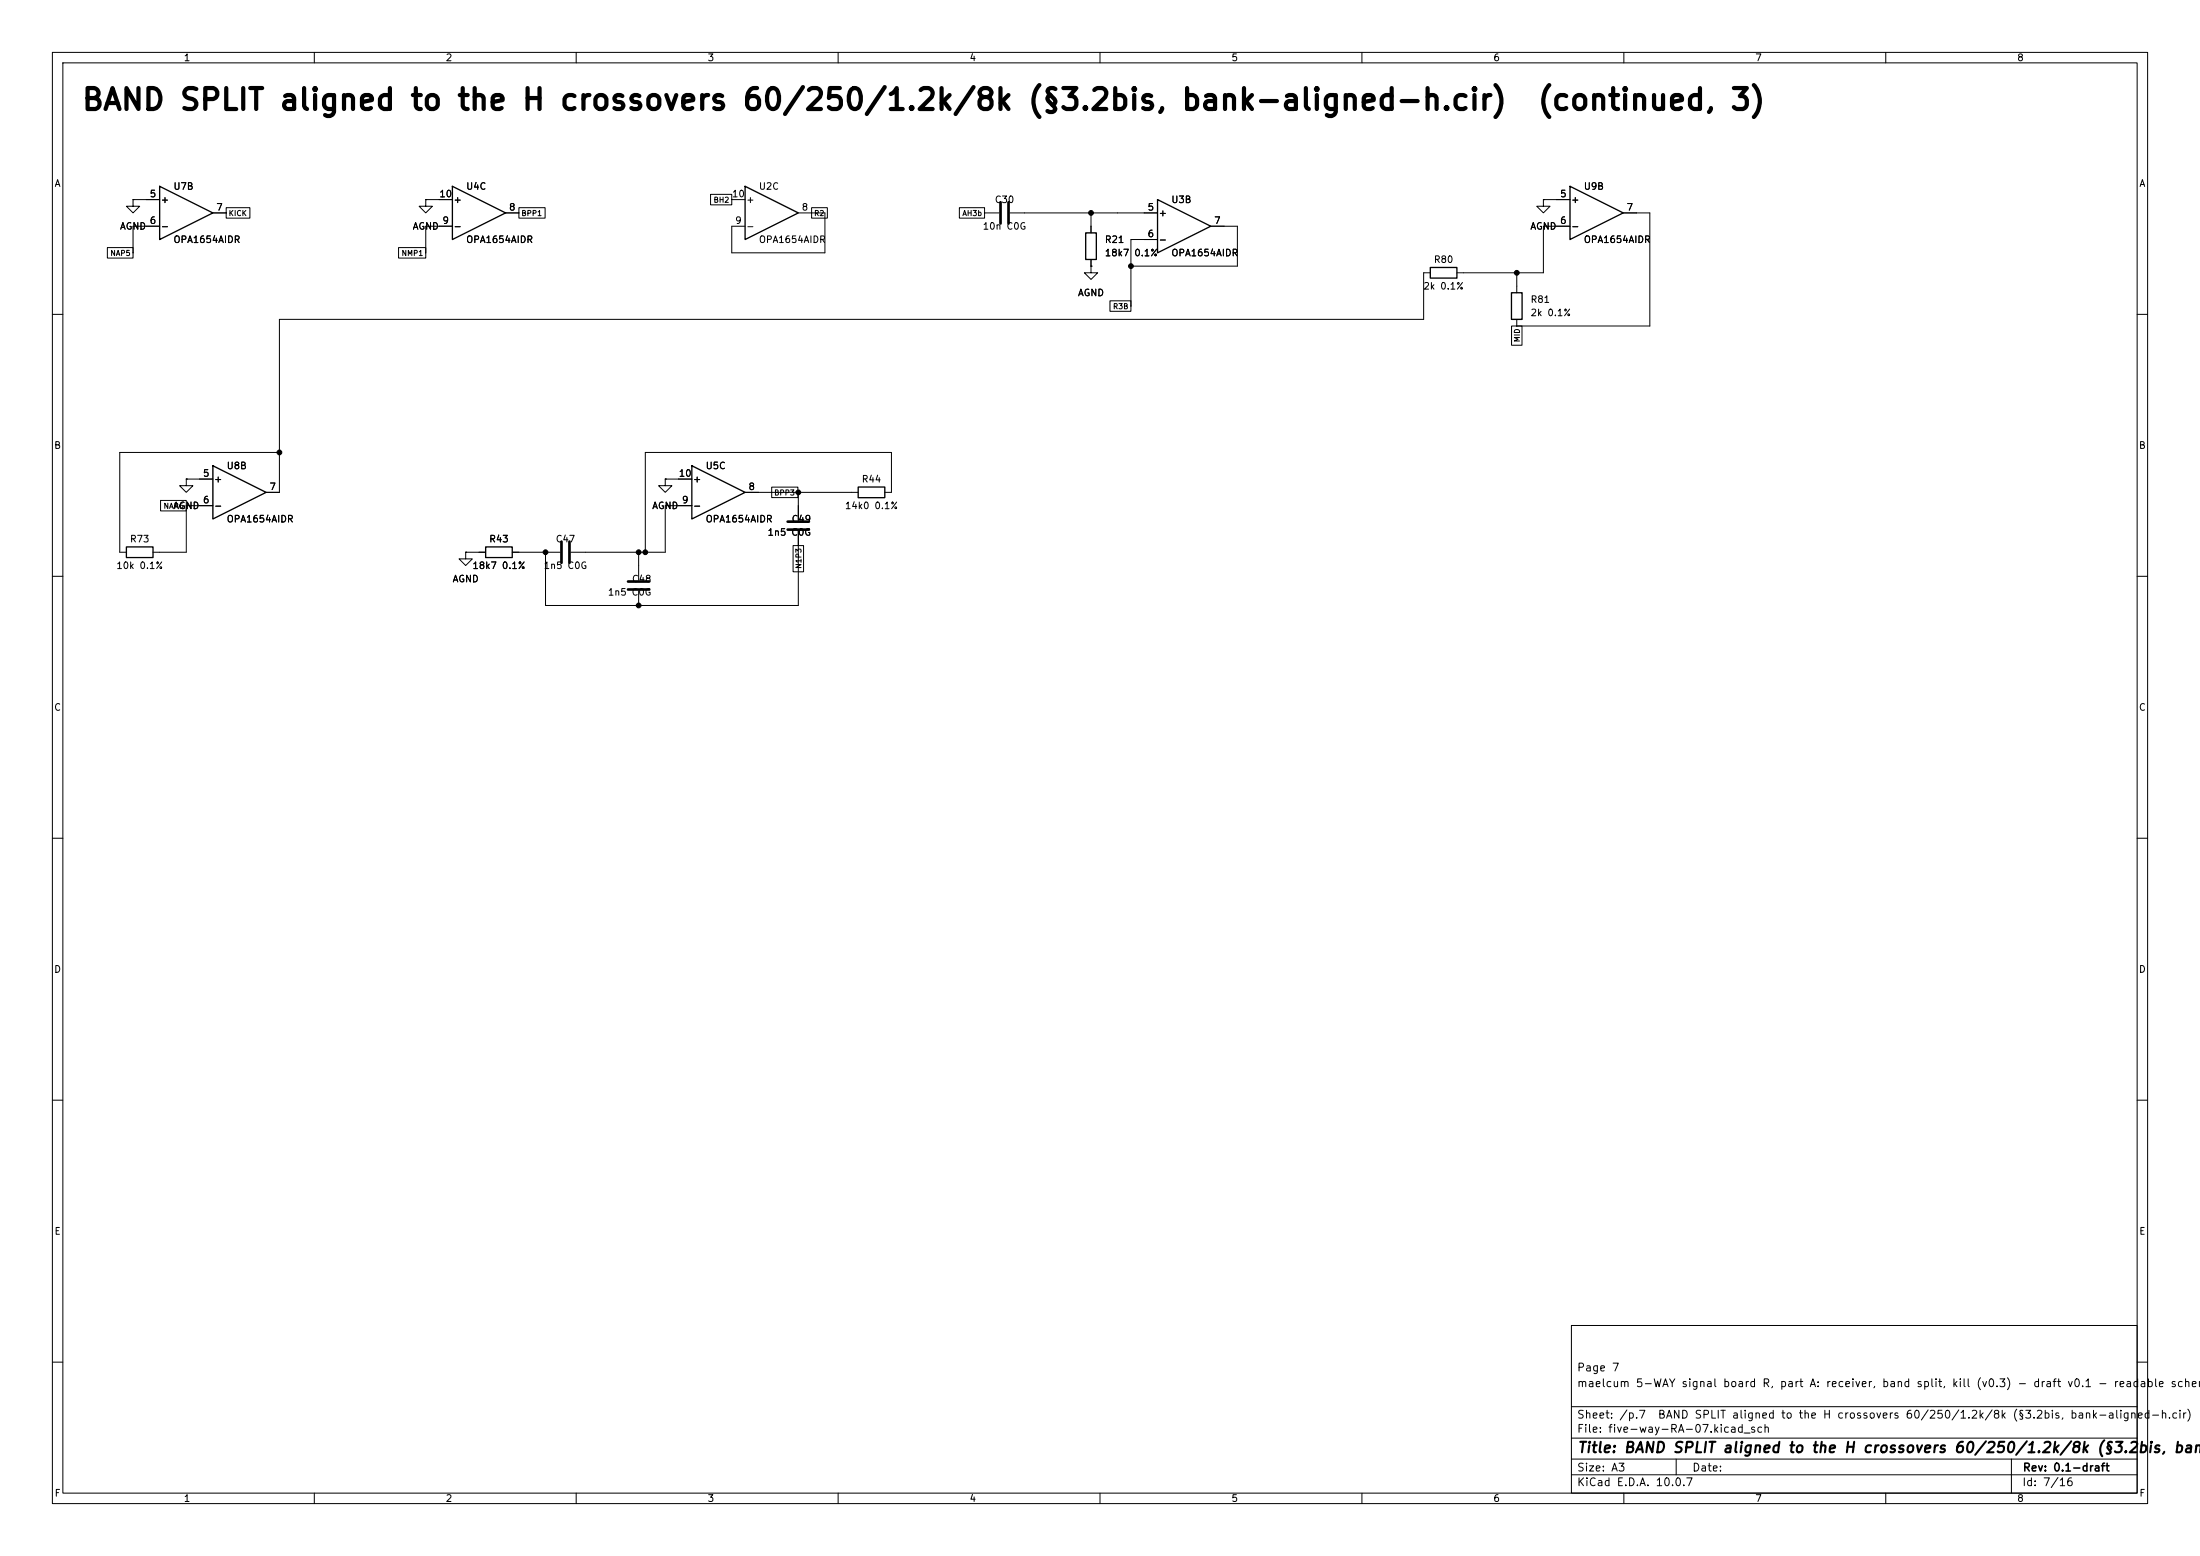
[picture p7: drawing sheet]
(kicad_sch
 (version 20260101)
 (generator "eeschema")
 (generator_version "10.0")
 (paper "A3")
 (title_block
  (title "BAND SPLIT aligned to the H crossovers 60/250/1.2k/8k (§3.2bis, bank-aligned-h.cir)  (continued, 3)")
  (rev "0.1-draft")
  (comment 1 "maelcum 5-WAY signal board R, part A: receiver, band split, kill (v0.3) - draft v0.1 - readable schematic")
  (comment 2 "Page 7"))
 (lib_symbols
  (symbol
   "Amplifier_Operational:TL074"
   (pin_names
    (offset 0.127)) (exclude_from_sim no) (in_bom yes) (on_board yes)
   (in_pos_files yes)
   (duplicate_pin_numbers_are_jumpers no)
   (property
    "Reference"
    "U" (at 0 5.08 0) (show_name no) (do_not_autoplace no) (effects (font (size 1.27 1.27)) (justify left)))
   (property
    "Value"
    "TL074" (at 0 -5.08 0) (show_name no) (do_not_autoplace no) (effects (font (size 1.27 1.27)) (justify left)))
   (property
    "Footprint"
    "" (at -1.27 2.54 0) (show_name no) (do_not_autoplace no) (hide yes) (effects (font (size 1.27 1.27))))
   (property
    "Datasheet"
    "http://www.ti.com/lit/ds/symlink/tl071.pdf" (at 1.27 5.08 0) (show_name no) (do_not_autoplace no) (hide yes) (effects (font (size 1.27 1.27))))
   (property
    "Description"
    "Quad Low-Noise JFET-Input Operational Amplifiers, DIP-14/SOIC-14" (at 0 0 0) (show_name no) (do_not_autoplace no) (hide yes) (effects (font (size 1.27 1.27))))
   (property
    "ki_locked"
    "" (at 0 0 0) (show_name no) (do_not_autoplace no) (effects (font (size 1.27 1.27))))
   (property
    "ki_keywords"
    "quad opamp" (at 0 0 0) (show_name no) (do_not_autoplace no) (hide yes) (effects (font (size 1.27 1.27))))
   (property
    "ki_fp_filters"
    "SOIC*3.9x8.7mm*P1.27mm* DIP*W7.62mm* TSSOP*4.4x5mm*P0.65mm* SSOP*5.3x6.2mm*P0.65mm* MSOP*3x3mm*P0.5mm*" (at 0 0 0) (show_name no) (do_not_autoplace no) (hide yes) (effects (font (size 1.27 1.27))))
   (symbol
    "TL074_1_1"
    (polyline (pts (xy -5.08 5.08) (xy 5.08 0) (xy -5.08 -5.08) (xy -5.08 5.08)) (stroke (width 0.254) (type default)) (fill (type background)))
    (pin
    output
    line (at 7.62 0 180) (length 2.54) (name
    "" (effects (font (size 1.27 1.27)))) (number
    "1" (effects (font (size 1.27 1.27)))))
    (pin
    input
    line (at -7.62 -2.54 0) (length 2.54) (name
    "-" (effects (font (size 1.27 1.27)))) (number
    "2" (effects (font (size 1.27 1.27)))))
    (pin
    input
    line (at -7.62 2.54 0) (length 2.54) (name
    "+" (effects (font (size 1.27 1.27)))) (number
    "3" (effects (font (size 1.27 1.27))))))
   (symbol
    "TL074_2_1"
    (polyline (pts (xy -5.08 5.08) (xy 5.08 0) (xy -5.08 -5.08) (xy -5.08 5.08)) (stroke (width 0.254) (type default)) (fill (type background)))
    (pin
    input
    line (at -7.62 2.54 0) (length 2.54) (name
    "+" (effects (font (size 1.27 1.27)))) (number
    "5" (effects (font (size 1.27 1.27)))))
    (pin
    input
    line (at -7.62 -2.54 0) (length 2.54) (name
    "-" (effects (font (size 1.27 1.27)))) (number
    "6" (effects (font (size 1.27 1.27)))))
    (pin
    output
    line (at 7.62 0 180) (length 2.54) (name
    "" (effects (font (size 1.27 1.27)))) (number
    "7" (effects (font (size 1.27 1.27))))))
   (symbol
    "TL074_3_1"
    (polyline (pts (xy -5.08 5.08) (xy 5.08 0) (xy -5.08 -5.08) (xy -5.08 5.08)) (stroke (width 0.254) (type default)) (fill (type background)))
    (pin
    output
    line (at 7.62 0 180) (length 2.54) (name
    "" (effects (font (size 1.27 1.27)))) (number
    "8" (effects (font (size 1.27 1.27)))))
    (pin
    input
    line (at -7.62 -2.54 0) (length 2.54) (name
    "-" (effects (font (size 1.27 1.27)))) (number
    "9" (effects (font (size 1.27 1.27)))))
    (pin
    input
    line (at -7.62 2.54 0) (length 2.54) (name
    "+" (effects (font (size 1.27 1.27)))) (number
    "10" (effects (font (size 1.27 1.27))))))
   (symbol
    "TL074_4_1"
    (polyline (pts (xy -5.08 5.08) (xy 5.08 0) (xy -5.08 -5.08) (xy -5.08 5.08)) (stroke (width 0.254) (type default)) (fill (type background)))
    (pin
    input
    line (at -7.62 2.54 0) (length 2.54) (name
    "+" (effects (font (size 1.27 1.27)))) (number
    "12" (effects (font (size 1.27 1.27)))))
    (pin
    input
    line (at -7.62 -2.54 0) (length 2.54) (name
    "-" (effects (font (size 1.27 1.27)))) (number
    "13" (effects (font (size 1.27 1.27)))))
    (pin
    output
    line (at 7.62 0 180) (length 2.54) (name
    "" (effects (font (size 1.27 1.27)))) (number
    "14" (effects (font (size 1.27 1.27))))))
   (symbol
    "TL074_5_1"
    (pin
    power_in
    line (at -2.54 7.62 270) (length 3.81) (name
    "V+" (effects (font (size 1.27 1.27)))) (number
    "4" (effects (font (size 1.27 1.27)))))
    (pin
    power_in
    line (at -2.54 -7.62 90) (length 3.81) (name
    "V-" (effects (font (size 1.27 1.27)))) (number
    "11" (effects (font (size 1.27 1.27))))))
   (embedded_fonts no))
  (symbol
   "power:GND"
   (power global)
   (pin_numbers (hide yes))
   (pin_names
    (offset 0) (hide yes)) (exclude_from_sim no) (in_bom yes) (on_board yes)
   (in_pos_files yes)
   (duplicate_pin_numbers_are_jumpers no)
   (property
    "Reference"
    "#PWR" (at 0 -6.35 0) (show_name no) (do_not_autoplace no) (hide yes) (effects (font (size 1.27 1.27))))
   (property
    "Value"
    "GND" (at 0 -3.81 0) (show_name no) (do_not_autoplace no) (effects (font (size 1.27 1.27))))
   (property
    "Footprint"
    "" (at 0 0 0) (show_name no) (do_not_autoplace no) (hide yes) (effects (font (size 1.27 1.27))))
   (property
    "Datasheet"
    "" (at 0 0 0) (show_name no) (do_not_autoplace no) (hide yes) (effects (font (size 1.27 1.27))))
   (property
    "Description"
    "Power symbol creates a global label with name \"GND\" , ground" (at 0 0 0) (show_name no) (do_not_autoplace no) (hide yes) (effects (font (size 1.27 1.27))))
   (property
    "ki_keywords"
    "global power" (at 0 0 0) (show_name no) (do_not_autoplace no) (hide yes) (effects (font (size 1.27 1.27))))
   (symbol
    "GND_0_1"
    (polyline (pts (xy 0 0) (xy 0 -1.27) (xy 1.27 -1.27) (xy 0 -2.54) (xy -1.27 -1.27) (xy 0 -1.27)) (stroke (width 0) (type default)) (fill (type none))))
   (symbol
    "GND_1_1"
    (pin
    power_in
    line (at 0 0 270) (length 0) (name
    "" (effects (font (size 1.27 1.27)))) (number
    "1" (effects (font (size 1.27 1.27))))))
   (embedded_fonts no))
  (symbol
   "Device:R"
   (pin_numbers (hide yes))
   (pin_names
    (offset 0)) (exclude_from_sim no) (in_bom yes) (on_board yes)
   (in_pos_files yes)
   (duplicate_pin_numbers_are_jumpers no)
   (property
    "Reference"
    "R" (at 2.032 0 90) (show_name no) (do_not_autoplace no) (effects (font (size 1.27 1.27))))
   (property
    "Value"
    "R" (at 0 0 90) (show_name no) (do_not_autoplace no) (effects (font (size 1.27 1.27))))
   (property
    "Footprint"
    "" (at -1.778 0 90) (show_name no) (do_not_autoplace no) (hide yes) (effects (font (size 1.27 1.27))))
   (property
    "Datasheet"
    "" (at 0 0 0) (show_name no) (do_not_autoplace no) (hide yes) (effects (font (size 1.27 1.27))))
   (property
    "Description"
    "Resistor" (at 0 0 0) (show_name no) (do_not_autoplace no) (hide yes) (effects (font (size 1.27 1.27))))
   (property
    "ki_keywords"
    "R res resistor" (at 0 0 0) (show_name no) (do_not_autoplace no) (hide yes) (effects (font (size 1.27 1.27))))
   (property
    "ki_fp_filters"
    "R_*" (at 0 0 0) (show_name no) (do_not_autoplace no) (hide yes) (effects (font (size 1.27 1.27))))
   (symbol
    "R_0_1"
    (rectangle (start -1.016 -2.54) (end 1.016 2.54) (stroke (width 0.254) (type default)) (fill (type none))))
   (symbol
    "R_1_1"
    (pin
    passive
    line (at 0 3.81 270) (length 1.27) (name
    "" (effects (font (size 1.27 1.27)))) (number
    "1" (effects (font (size 1.27 1.27)))))
    (pin
    passive
    line (at 0 -3.81 90) (length 1.27) (name
    "" (effects (font (size 1.27 1.27)))) (number
    "2" (effects (font (size 1.27 1.27))))))
   (embedded_fonts no))
  (symbol
   "Device:C"
   (pin_numbers (hide yes))
   (pin_names
    (offset 0.254)) (exclude_from_sim no) (in_bom yes) (on_board yes)
   (in_pos_files yes)
   (duplicate_pin_numbers_are_jumpers no)
   (property
    "Reference"
    "C" (at 0.635 2.54 0) (show_name no) (do_not_autoplace no) (effects (font (size 1.27 1.27)) (justify left)))
   (property
    "Value"
    "C" (at 0.635 -2.54 0) (show_name no) (do_not_autoplace no) (effects (font (size 1.27 1.27)) (justify left)))
   (property
    "Footprint"
    "" (at 0.9652 -3.81 0) (show_name no) (do_not_autoplace no) (hide yes) (effects (font (size 1.27 1.27))))
   (property
    "Datasheet"
    "" (at 0 0 0) (show_name no) (do_not_autoplace no) (hide yes) (effects (font (size 1.27 1.27))))
   (property
    "Description"
    "Unpolarized capacitor" (at 0 0 0) (show_name no) (do_not_autoplace no) (hide yes) (effects (font (size 1.27 1.27))))
   (property
    "ki_keywords"
    "cap capacitor" (at 0 0 0) (show_name no) (do_not_autoplace no) (hide yes) (effects (font (size 1.27 1.27))))
   (property
    "ki_fp_filters"
    "C_*" (at 0 0 0) (show_name no) (do_not_autoplace no) (hide yes) (effects (font (size 1.27 1.27))))
   (symbol
    "C_0_1"
    (polyline (pts (xy -2.032 0.762) (xy 2.032 0.762)) (stroke (width 0.508) (type default)) (fill (type none)))
    (polyline (pts (xy -2.032 -0.762) (xy 2.032 -0.762)) (stroke (width 0.508) (type default)) (fill (type none))))
   (symbol
    "C_1_1"
    (pin
    passive
    line (at 0 3.81 270) (length 2.794) (name
    "" (effects (font (size 1.27 1.27)))) (number
    "1" (effects (font (size 1.27 1.27)))))
    (pin
    passive
    line (at 0 -3.81 90) (length 2.794) (name
    "" (effects (font (size 1.27 1.27)))) (number
    "2" (effects (font (size 1.27 1.27))))))
   (embedded_fonts no)))
 (text
  "BAND SPLIT aligned to the H crossovers 60/250/1.2k/8k (§3.2bis, bank-aligned-h.cir)  (continued, 3)"
  (exclude_from_sim no)
  (at 15.24 21.59 0)
  (effects (font (size 4 4)
    (bold yes)) (justify left bottom)))
 (symbol
  (lib_id "Amplifier_Operational:TL074")
  (at 35.56 40.64 0)
  (unit 2)
  (body_style 1)
  (exclude_from_sim no)
  (in_bom yes)
  (on_board yes)
  (dnp no)
  (property
   "Reference"
   "U7" (at 33.02 35.56 0) (effects (font (size 1.27 1.27)) (justify left)))
  (property
   "Value"
   "OPA1654AIDR" (at 33.02 45.72 0) (effects (font (size 1.27 1.27)) (justify left)))
  (property
   "Footprint"
   "Package_SO:SOIC-14_3.9x8.7mm_P1.27mm" (at 35.56 40.64 0) (effects (font (size 1.27 1.27)) (justify left) (hide yes)))
  (property
   "Datasheet"
   "" (at 35.56 40.64 0) (effects (font (size 1.27 1.27)) (justify left) (hide yes)))
  (property
   "Nota"
   "banca agli incroci H" (at 35.56 40.64 0) (effects (font (size 1.27 1.27)) (justify left) (hide yes)))
  (pin
   "5")
  (pin
   "6")
  (pin
   "7")
  (instances (project
    "five-way-RA" (path
    "/6f112fe4-0d73-59e0-afd1-ed50e8a634fe/267f7370-b98b-5b2d-8719-46ecd8c64544" (reference "U7") (unit 2)))))
 (wire
  (pts (xy 25.4 38.1) (xy 27.94 38.1))
  (stroke (width 0) (type default)))
 (symbol
  (lib_id "power:GND")
  (at 25.4 38.1 0)
  (unit 1)
  (body_style 1)
  (exclude_from_sim no)
  (in_bom yes)
  (on_board yes)
  (dnp no)
  (property
   "Reference"
   "#PWR001" (at 25.4 38.1 0) (effects (font (size 1.27 1.27)) (justify left) (hide yes)))
  (property
   "Value"
   "AGND" (at 25.4 43.18 0) (effects (font (size 1.27 1.27))))
  (property
   "Footprint"
   "" (at 25.4 38.1 0) (effects (font (size 1.27 1.27)) (justify left) (hide yes)))
  (property
   "Datasheet"
   "" (at 25.4 38.1 0) (effects (font (size 1.27 1.27)) (justify left) (hide yes)))
  (pin
   "1")
  (instances (project
    "five-way-RA" (path
    "/6f112fe4-0d73-59e0-afd1-ed50e8a634fe/267f7370-b98b-5b2d-8719-46ecd8c64544" (reference "#PWR001") (unit 1)))))
 (wire
  (pts (xy 27.94 43.18) (xy 25.4 43.18))
  (stroke (width 0) (type default)))
 (wire
  (pts (xy 25.4 43.18) (xy 25.4 48.26))
  (stroke (width 0) (type default)))
 (symbol
  (lib_id "Amplifier_Operational:TL074")
  (at 91.44 40.64 0)
  (unit 3)
  (body_style 1)
  (exclude_from_sim no)
  (in_bom yes)
  (on_board yes)
  (dnp no)
  (property
   "Reference"
   "U4" (at 88.9 35.56 0) (effects (font (size 1.27 1.27)) (justify left)))
  (property
   "Value"
   "OPA1654AIDR" (at 88.9 45.72 0) (effects (font (size 1.27 1.27)) (justify left)))
  (property
   "Footprint"
   "Package_SO:SOIC-14_3.9x8.7mm_P1.27mm" (at 91.44 40.64 0) (effects (font (size 1.27 1.27)) (justify left) (hide yes)))
  (property
   "Datasheet"
   "" (at 91.44 40.64 0) (effects (font (size 1.27 1.27)) (justify left) (hide yes)))
  (property
   "Nota"
   "banca agli incroci H" (at 91.44 40.64 0) (effects (font (size 1.27 1.27)) (justify left) (hide yes)))
  (pin
   "8")
  (pin
   "9")
  (pin
   "10")
  (instances (project
    "five-way-RA" (path
    "/6f112fe4-0d73-59e0-afd1-ed50e8a634fe/267f7370-b98b-5b2d-8719-46ecd8c64544" (reference "U4") (unit 3)))))
 (wire
  (pts (xy 81.28 38.1) (xy 83.82 38.1))
  (stroke (width 0) (type default)))
 (symbol
  (lib_id "power:GND")
  (at 81.28 38.1 0)
  (unit 1)
  (body_style 1)
  (exclude_from_sim no)
  (in_bom yes)
  (on_board yes)
  (dnp no)
  (property
   "Reference"
   "#PWR002" (at 81.28 38.1 0) (effects (font (size 1.27 1.27)) (justify left) (hide yes)))
  (property
   "Value"
   "AGND" (at 81.28 43.18 0) (effects (font (size 1.27 1.27))))
  (property
   "Footprint"
   "" (at 81.28 38.1 0) (effects (font (size 1.27 1.27)) (justify left) (hide yes)))
  (property
   "Datasheet"
   "" (at 81.28 38.1 0) (effects (font (size 1.27 1.27)) (justify left) (hide yes)))
  (pin
   "1")
  (instances (project
    "five-way-RA" (path
    "/6f112fe4-0d73-59e0-afd1-ed50e8a634fe/267f7370-b98b-5b2d-8719-46ecd8c64544" (reference "#PWR002") (unit 1)))))
 (wire
  (pts (xy 83.82 43.18) (xy 81.28 43.18))
  (stroke (width 0) (type default)))
 (wire
  (pts (xy 81.28 43.18) (xy 81.28 48.26))
  (stroke (width 0) (type default)))
 (symbol
  (lib_id "Amplifier_Operational:TL074")
  (at 147.32 40.64 0)
  (unit 3)
  (body_style 1)
  (exclude_from_sim no)
  (in_bom yes)
  (on_board yes)
  (dnp no)
  (property
   "Reference"
   "U2" (at 144.78 35.56 0) (effects (font (size 1.27 1.27)) (justify left)))
  (property
   "Value"
   "OPA1654AIDR" (at 144.78 45.72 0) (effects (font (size 1.27 1.27)) (justify left)))
  (property
   "Footprint"
   "Package_SO:SOIC-14_3.9x8.7mm_P1.27mm" (at 147.32 40.64 0) (effects (font (size 1.27 1.27)) (justify left) (hide yes)))
  (property
   "Datasheet"
   "" (at 147.32 40.64 0) (effects (font (size 1.27 1.27)) (justify left) (hide yes)))
  (property
   "Nota"
   "banca agli incroci H" (at 147.32 40.64 0) (effects (font (size 1.27 1.27)) (justify left) (hide yes)))
  (pin
   "8")
  (pin
   "9")
  (pin
   "10")
  (instances (project
    "five-way-RA" (path
    "/6f112fe4-0d73-59e0-afd1-ed50e8a634fe/267f7370-b98b-5b2d-8719-46ecd8c64544" (reference "U2") (unit 3)))))
 (symbol
  (lib_id "Amplifier_Operational:TL074")
  (at 226.06 43.18 0)
  (unit 2)
  (body_style 1)
  (exclude_from_sim no)
  (in_bom yes)
  (on_board yes)
  (dnp no)
  (property
   "Reference"
   "U3" (at 223.52 38.1 0) (effects (font (size 1.27 1.27)) (justify left)))
  (property
   "Value"
   "OPA1654AIDR" (at 223.52 48.26 0) (effects (font (size 1.27 1.27)) (justify left)))
  (property
   "Footprint"
   "Package_SO:SOIC-14_3.9x8.7mm_P1.27mm" (at 226.06 43.18 0) (effects (font (size 1.27 1.27)) (justify left) (hide yes)))
  (property
   "Datasheet"
   "" (at 226.06 43.18 0) (effects (font (size 1.27 1.27)) (justify left) (hide yes)))
  (property
   "Nota"
   "banca agli incroci H" (at 226.06 43.18 0) (effects (font (size 1.27 1.27)) (justify left) (hide yes)))
  (pin
   "5")
  (pin
   "6")
  (pin
   "7")
  (instances (project
    "five-way-RA" (path
    "/6f112fe4-0d73-59e0-afd1-ed50e8a634fe/267f7370-b98b-5b2d-8719-46ecd8c64544" (reference "U3") (unit 2)))))
 (wire
  (pts (xy 218.44 40.64) (xy 213.36 40.64))
  (stroke (width 0) (type default)))
 (symbol
  (lib_id "Device:R")
  (at 208.28 46.99 0)
  (unit 1)
  (body_style 1)
  (exclude_from_sim no)
  (in_bom yes)
  (on_board yes)
  (dnp no)
  (property
   "Reference"
   "R21" (at 210.82 45.72 0) (effects (font (size 1.27 1.27)) (justify left)))
  (property
   "Value"
   "18k7 0.1%" (at 210.82 48.26 0) (effects (font (size 1.27 1.27)) (justify left)))
  (property
   "Footprint"
   "Resistor_SMD:R_0805_2012Metric" (at 208.28 46.99 0) (effects (font (size 1.27 1.27)) (justify left) (hide yes)))
  (property
   "Datasheet"
   "" (at 208.28 46.99 0) (effects (font (size 1.27 1.27)) (justify left) (hide yes)))
  (pin
   "1")
  (pin
   "2")
  (instances (project
    "five-way-RA" (path
    "/6f112fe4-0d73-59e0-afd1-ed50e8a634fe/267f7370-b98b-5b2d-8719-46ecd8c64544" (reference "R21") (unit 1)))))
 (symbol
  (lib_id "Device:C")
  (at 191.77 40.64 90)
  (unit 1)
  (body_style 1)
  (exclude_from_sim no)
  (in_bom yes)
  (on_board yes)
  (dnp no)
  (property
   "Reference"
   "C30" (at 191.77 38.1 90) (effects (font (size 1.27 1.27))))
  (property
   "Value"
   "10n C0G" (at 191.77 43.18 90) (effects (font (size 1.27 1.27))))
  (property
   "Footprint"
   "Capacitor_SMD:C_1206_3216Metric" (at 191.77 40.64 0) (effects (font (size 1.27 1.27)) (justify left) (hide yes)))
  (property
   "Datasheet"
   "" (at 191.77 40.64 0) (effects (font (size 1.27 1.27)) (justify left) (hide yes)))
  (pin
   "1")
  (pin
   "2")
  (instances (project
    "five-way-RA" (path
    "/6f112fe4-0d73-59e0-afd1-ed50e8a634fe/267f7370-b98b-5b2d-8719-46ecd8c64544" (reference "C30") (unit 1)))))
 (wire
  (pts (xy 213.36 40.64) (xy 208.28 40.64))
  (stroke (width 0) (type default)))
 (wire
  (pts (xy 208.28 40.64) (xy 208.28 43.18))
  (stroke (width 0) (type default)))
 (wire
  (pts (xy 208.28 40.64) (xy 195.58 40.64))
  (stroke (width 0) (type default)))
 (junction
  (at 208.28 40.64)
  (diameter 0)
  (color 0 0 0 0))
 (symbol
  (lib_id "power:GND")
  (at 208.28 50.8 0)
  (unit 1)
  (body_style 1)
  (exclude_from_sim no)
  (in_bom yes)
  (on_board yes)
  (dnp no)
  (property
   "Reference"
   "#PWR003" (at 208.28 50.8 0) (effects (font (size 1.27 1.27)) (justify left) (hide yes)))
  (property
   "Value"
   "AGND" (at 208.28 55.88 0) (effects (font (size 1.27 1.27))))
  (property
   "Footprint"
   "" (at 208.28 50.8 0) (effects (font (size 1.27 1.27)) (justify left) (hide yes)))
  (property
   "Datasheet"
   "" (at 208.28 50.8 0) (effects (font (size 1.27 1.27)) (justify left) (hide yes)))
  (pin
   "1")
  (instances (project
    "five-way-RA" (path
    "/6f112fe4-0d73-59e0-afd1-ed50e8a634fe/267f7370-b98b-5b2d-8719-46ecd8c64544" (reference "#PWR003") (unit 1)))))
 (wire
  (pts (xy 218.44 45.72) (xy 215.9 45.72))
  (stroke (width 0) (type default)))
 (wire
  (pts (xy 215.9 45.72) (xy 215.9 58.42))
  (stroke (width 0) (type default)))
 (symbol
  (lib_id "Amplifier_Operational:TL074")
  (at 304.8 40.64 0)
  (unit 2)
  (body_style 1)
  (exclude_from_sim no)
  (in_bom yes)
  (on_board yes)
  (dnp no)
  (property
   "Reference"
   "U9" (at 302.26 35.56 0) (effects (font (size 1.27 1.27)) (justify left)))
  (property
   "Value"
   "OPA1654AIDR" (at 302.26 45.72 0) (effects (font (size 1.27 1.27)) (justify left)))
  (property
   "Footprint"
   "Package_SO:SOIC-14_3.9x8.7mm_P1.27mm" (at 304.8 40.64 0) (effects (font (size 1.27 1.27)) (justify left) (hide yes)))
  (property
   "Datasheet"
   "" (at 304.8 40.64 0) (effects (font (size 1.27 1.27)) (justify left) (hide yes)))
  (property
   "Nota"
   "banca agli incroci H" (at 304.8 40.64 0) (effects (font (size 1.27 1.27)) (justify left) (hide yes)))
  (pin
   "5")
  (pin
   "6")
  (pin
   "7")
  (instances (project
    "five-way-RA" (path
    "/6f112fe4-0d73-59e0-afd1-ed50e8a634fe/267f7370-b98b-5b2d-8719-46ecd8c64544" (reference "U9") (unit 2)))))
 (wire
  (pts (xy 297.18 38.1) (xy 294.64 38.1))
  (stroke (width 0) (type default)))
 (symbol
  (lib_id "power:GND")
  (at 294.64 38.1 0)
  (unit 1)
  (body_style 1)
  (exclude_from_sim no)
  (in_bom yes)
  (on_board yes)
  (dnp no)
  (property
   "Reference"
   "#PWR004" (at 294.64 38.1 0) (effects (font (size 1.27 1.27)) (justify left) (hide yes)))
  (property
   "Value"
   "AGND" (at 294.64 43.18 0) (effects (font (size 1.27 1.27))))
  (property
   "Footprint"
   "" (at 294.64 38.1 0) (effects (font (size 1.27 1.27)) (justify left) (hide yes)))
  (property
   "Datasheet"
   "" (at 294.64 38.1 0) (effects (font (size 1.27 1.27)) (justify left) (hide yes)))
  (pin
   "1")
  (instances (project
    "five-way-RA" (path
    "/6f112fe4-0d73-59e0-afd1-ed50e8a634fe/267f7370-b98b-5b2d-8719-46ecd8c64544" (reference "#PWR004") (unit 1)))))
 (wire
  (pts (xy 297.18 43.18) (xy 294.64 43.18))
  (stroke (width 0) (type default)))
 (wire
  (pts (xy 294.64 43.18) (xy 294.64 52.07))
  (stroke (width 0) (type default)))
 (symbol
  (lib_id "Device:R")
  (at 289.56 58.42 0)
  (unit 1)
  (body_style 1)
  (exclude_from_sim no)
  (in_bom yes)
  (on_board yes)
  (dnp no)
  (property
   "Reference"
   "R81" (at 292.1 57.15 0) (effects (font (size 1.27 1.27)) (justify left)))
  (property
   "Value"
   "2k 0.1%" (at 292.1 59.69 0) (effects (font (size 1.27 1.27)) (justify left)))
  (property
   "Footprint"
   "Resistor_SMD:R_0805_2012Metric" (at 289.56 58.42 0) (effects (font (size 1.27 1.27)) (justify left) (hide yes)))
  (property
   "Datasheet"
   "" (at 289.56 58.42 0) (effects (font (size 1.27 1.27)) (justify left) (hide yes)))
  (pin
   "1")
  (pin
   "2")
  (instances (project
    "five-way-RA" (path
    "/6f112fe4-0d73-59e0-afd1-ed50e8a634fe/267f7370-b98b-5b2d-8719-46ecd8c64544" (reference "R81") (unit 1)))))
 (symbol
  (lib_id "Device:R")
  (at 275.59 52.07 90)
  (unit 1)
  (body_style 1)
  (exclude_from_sim no)
  (in_bom yes)
  (on_board yes)
  (dnp no)
  (property
   "Reference"
   "R80" (at 275.59 49.53 90) (effects (font (size 1.27 1.27))))
  (property
   "Value"
   "2k 0.1%" (at 275.59 54.61 90) (effects (font (size 1.27 1.27))))
  (property
   "Footprint"
   "Resistor_SMD:R_0805_2012Metric" (at 275.59 52.07 0) (effects (font (size 1.27 1.27)) (justify left) (hide yes)))
  (property
   "Datasheet"
   "" (at 275.59 52.07 0) (effects (font (size 1.27 1.27)) (justify left) (hide yes)))
  (property
   "Nota"
   "invertitore unity, R appaiate (§8.10)" (at 275.59 52.07 0) (effects (font (size 1.27 1.27)) (justify left) (hide yes)))
  (pin
   "1")
  (pin
   "2")
  (instances (project
    "five-way-RA" (path
    "/6f112fe4-0d73-59e0-afd1-ed50e8a634fe/267f7370-b98b-5b2d-8719-46ecd8c64544" (reference "R80") (unit 1)))))
 (wire
  (pts (xy 294.64 52.07) (xy 289.56 52.07))
  (stroke (width 0) (type default)))
 (wire
  (pts (xy 289.56 52.07) (xy 289.56 54.61))
  (stroke (width 0) (type default)))
 (wire
  (pts (xy 289.56 52.07) (xy 279.4 52.07))
  (stroke (width 0) (type default)))
 (junction
  (at 289.56 52.07)
  (diameter 0)
  (color 0 0 0 0))
 (symbol
  (lib_id "Amplifier_Operational:TL074")
  (at 45.72 93.98 0)
  (unit 2)
  (body_style 1)
  (exclude_from_sim no)
  (in_bom yes)
  (on_board yes)
  (dnp no)
  (property
   "Reference"
   "U8" (at 43.18 88.9 0) (effects (font (size 1.27 1.27)) (justify left)))
  (property
   "Value"
   "OPA1654AIDR" (at 43.18 99.06 0) (effects (font (size 1.27 1.27)) (justify left)))
  (property
   "Footprint"
   "Package_SO:SOIC-14_3.9x8.7mm_P1.27mm" (at 45.72 93.98 0) (effects (font (size 1.27 1.27)) (justify left) (hide yes)))
  (property
   "Datasheet"
   "" (at 45.72 93.98 0) (effects (font (size 1.27 1.27)) (justify left) (hide yes)))
  (property
   "Nota"
   "banca agli incroci H" (at 45.72 93.98 0) (effects (font (size 1.27 1.27)) (justify left) (hide yes)))
  (pin
   "5")
  (pin
   "6")
  (pin
   "7")
  (instances (project
    "five-way-RA" (path
    "/6f112fe4-0d73-59e0-afd1-ed50e8a634fe/267f7370-b98b-5b2d-8719-46ecd8c64544" (reference "U8") (unit 2)))))
 (wire
  (pts (xy 38.1 91.44) (xy 35.56 91.44))
  (stroke (width 0) (type default)))
 (symbol
  (lib_id "power:GND")
  (at 35.56 91.44 0)
  (unit 1)
  (body_style 1)
  (exclude_from_sim no)
  (in_bom yes)
  (on_board yes)
  (dnp no)
  (property
   "Reference"
   "#PWR005" (at 35.56 91.44 0) (effects (font (size 1.27 1.27)) (justify left) (hide yes)))
  (property
   "Value"
   "AGND" (at 35.56 96.52 0) (effects (font (size 1.27 1.27))))
  (property
   "Footprint"
   "" (at 35.56 91.44 0) (effects (font (size 1.27 1.27)) (justify left) (hide yes)))
  (property
   "Datasheet"
   "" (at 35.56 91.44 0) (effects (font (size 1.27 1.27)) (justify left) (hide yes)))
  (pin
   "1")
  (instances (project
    "five-way-RA" (path
    "/6f112fe4-0d73-59e0-afd1-ed50e8a634fe/267f7370-b98b-5b2d-8719-46ecd8c64544" (reference "#PWR005") (unit 1)))))
 (wire
  (pts (xy 38.1 96.52) (xy 35.56 96.52))
  (stroke (width 0) (type default)))
 (wire
  (pts (xy 35.56 96.52) (xy 35.56 105.41))
  (stroke (width 0) (type default)))
 (symbol
  (lib_id "Device:R")
  (at 26.67 105.41 270)
  (unit 1)
  (body_style 1)
  (exclude_from_sim no)
  (in_bom yes)
  (on_board yes)
  (dnp no)
  (property
   "Reference"
   "R73" (at 26.67 102.87 90) (effects (font (size 1.27 1.27))))
  (property
   "Value"
   "10k 0.1%" (at 26.67 107.95 90) (effects (font (size 1.27 1.27))))
  (property
   "Footprint"
   "Resistor_SMD:R_0805_2012Metric" (at 26.67 105.41 0) (effects (font (size 1.27 1.27)) (justify left) (hide yes)))
  (property
   "Datasheet"
   "" (at 26.67 105.41 0) (effects (font (size 1.27 1.27)) (justify left) (hide yes)))
  (pin
   "1")
  (pin
   "2")
  (instances (project
    "five-way-RA" (path
    "/6f112fe4-0d73-59e0-afd1-ed50e8a634fe/267f7370-b98b-5b2d-8719-46ecd8c64544" (reference "R73") (unit 1)))))
 (wire
  (pts (xy 35.56 105.41) (xy 30.48 105.41))
  (stroke (width 0) (type default)))
 (symbol
  (lib_id "Amplifier_Operational:TL074")
  (at 137.16 93.98 0)
  (unit 3)
  (body_style 1)
  (exclude_from_sim no)
  (in_bom yes)
  (on_board yes)
  (dnp no)
  (property
   "Reference"
   "U5" (at 134.62 88.9 0) (effects (font (size 1.27 1.27)) (justify left)))
  (property
   "Value"
   "OPA1654AIDR" (at 134.62 99.06 0) (effects (font (size 1.27 1.27)) (justify left)))
  (property
   "Footprint"
   "Package_SO:SOIC-14_3.9x8.7mm_P1.27mm" (at 137.16 93.98 0) (effects (font (size 1.27 1.27)) (justify left) (hide yes)))
  (property
   "Datasheet"
   "" (at 137.16 93.98 0) (effects (font (size 1.27 1.27)) (justify left) (hide yes)))
  (property
   "Nota"
   "banca agli incroci H" (at 137.16 93.98 0) (effects (font (size 1.27 1.27)) (justify left) (hide yes)))
  (pin
   "8")
  (pin
   "9")
  (pin
   "10")
  (instances (project
    "five-way-RA" (path
    "/6f112fe4-0d73-59e0-afd1-ed50e8a634fe/267f7370-b98b-5b2d-8719-46ecd8c64544" (reference "U5") (unit 3)))))
 (wire
  (pts (xy 144.78 93.98) (xy 147.32 93.98))
  (stroke (width 0) (type default)))
 (symbol
  (lib_id "Device:C")
  (at 152.4 100.33 180)
  (unit 1)
  (body_style 1)
  (exclude_from_sim no)
  (in_bom yes)
  (on_board yes)
  (dnp no)
  (property
   "Reference"
   "C49" (at 154.94 99.06 0) (effects (font (size 1.27 1.27)) (justify left)))
  (property
   "Value"
   "1n5 C0G" (at 154.94 101.6 0) (effects (font (size 1.27 1.27)) (justify left)))
  (property
   "Footprint"
   "Capacitor_SMD:C_1206_3216Metric" (at 152.4 100.33 0) (effects (font (size 1.27 1.27)) (justify left) (hide yes)))
  (property
   "Datasheet"
   "" (at 152.4 100.33 0) (effects (font (size 1.27 1.27)) (justify left) (hide yes)))
  (pin
   "1")
  (pin
   "2")
  (instances (project
    "five-way-RA" (path
    "/6f112fe4-0d73-59e0-afd1-ed50e8a634fe/267f7370-b98b-5b2d-8719-46ecd8c64544" (reference "C49") (unit 1)))))
 (symbol
  (lib_id "Device:R")
  (at 166.37 93.98 270)
  (unit 1)
  (body_style 1)
  (exclude_from_sim no)
  (in_bom yes)
  (on_board yes)
  (dnp no)
  (property
   "Reference"
   "R44" (at 166.37 91.44 90) (effects (font (size 1.27 1.27))))
  (property
   "Value"
   "14k0 0.1%" (at 166.37 96.52 90) (effects (font (size 1.27 1.27))))
  (property
   "Footprint"
   "Resistor_SMD:R_0805_2012Metric" (at 166.37 93.98 0) (effects (font (size 1.27 1.27)) (justify left) (hide yes)))
  (property
   "Datasheet"
   "" (at 166.37 93.98 0) (effects (font (size 1.27 1.27)) (justify left) (hide yes)))
  (pin
   "1")
  (pin
   "2")
  (instances (project
    "five-way-RA" (path
    "/6f112fe4-0d73-59e0-afd1-ed50e8a634fe/267f7370-b98b-5b2d-8719-46ecd8c64544" (reference "R44") (unit 1)))))
 (wire
  (pts (xy 147.32 93.98) (xy 152.4 93.98))
  (stroke (width 0) (type default)))
 (wire
  (pts (xy 152.4 93.98) (xy 152.4 96.52))
  (stroke (width 0) (type default)))
 (wire
  (pts (xy 152.4 93.98) (xy 162.56 93.98))
  (stroke (width 0) (type default)))
 (junction
  (at 152.4 93.98)
  (diameter 0)
  (color 0 0 0 0))
 (wire
  (pts (xy 127 91.44) (xy 129.54 91.44))
  (stroke (width 0) (type default)))
 (symbol
  (lib_id "power:GND")
  (at 127 91.44 0)
  (unit 1)
  (body_style 1)
  (exclude_from_sim no)
  (in_bom yes)
  (on_board yes)
  (dnp no)
  (property
   "Reference"
   "#PWR006" (at 127 91.44 0) (effects (font (size 1.27 1.27)) (justify left) (hide yes)))
  (property
   "Value"
   "AGND" (at 127 96.52 0) (effects (font (size 1.27 1.27))))
  (property
   "Footprint"
   "" (at 127 91.44 0) (effects (font (size 1.27 1.27)) (justify left) (hide yes)))
  (property
   "Datasheet"
   "" (at 127 91.44 0) (effects (font (size 1.27 1.27)) (justify left) (hide yes)))
  (pin
   "1")
  (instances (project
    "five-way-RA" (path
    "/6f112fe4-0d73-59e0-afd1-ed50e8a634fe/267f7370-b98b-5b2d-8719-46ecd8c64544" (reference "#PWR006") (unit 1)))))
 (wire
  (pts (xy 129.54 96.52) (xy 127 96.52))
  (stroke (width 0) (type default)))
 (wire
  (pts (xy 127 96.52) (xy 127 105.41))
  (stroke (width 0) (type default)))
 (symbol
  (lib_id "Device:C")
  (at 121.92 111.76 180)
  (unit 1)
  (body_style 1)
  (exclude_from_sim no)
  (in_bom yes)
  (on_board yes)
  (dnp no)
  (property
   "Reference"
   "C48" (at 124.46 110.49 0) (effects (font (size 1.27 1.27)) (justify left)))
  (property
   "Value"
   "1n5 C0G" (at 124.46 113.03 0) (effects (font (size 1.27 1.27)) (justify left)))
  (property
   "Footprint"
   "Capacitor_SMD:C_1206_3216Metric" (at 121.92 111.76 0) (effects (font (size 1.27 1.27)) (justify left) (hide yes)))
  (property
   "Datasheet"
   "" (at 121.92 111.76 0) (effects (font (size 1.27 1.27)) (justify left) (hide yes)))
  (pin
   "1")
  (pin
   "2")
  (instances (project
    "five-way-RA" (path
    "/6f112fe4-0d73-59e0-afd1-ed50e8a634fe/267f7370-b98b-5b2d-8719-46ecd8c64544" (reference "C48") (unit 1)))))
 (symbol
  (lib_id "Device:C")
  (at 107.95 105.41 90)
  (unit 1)
  (body_style 1)
  (exclude_from_sim no)
  (in_bom yes)
  (on_board yes)
  (dnp no)
  (property
   "Reference"
   "C47" (at 107.95 102.87 90) (effects (font (size 1.27 1.27))))
  (property
   "Value"
   "1n5 C0G" (at 107.95 107.95 90) (effects (font (size 1.27 1.27))))
  (property
   "Footprint"
   "Capacitor_SMD:C_1206_3216Metric" (at 107.95 105.41 0) (effects (font (size 1.27 1.27)) (justify left) (hide yes)))
  (property
   "Datasheet"
   "" (at 107.95 105.41 0) (effects (font (size 1.27 1.27)) (justify left) (hide yes)))
  (property
   "Nota"
   "C1 = 2C: due in parallelo (NOTA)" (at 107.95 105.41 0) (effects (font (size 1.27 1.27)) (justify left) (hide yes)))
  (pin
   "1")
  (pin
   "2")
  (instances (project
    "five-way-RA" (path
    "/6f112fe4-0d73-59e0-afd1-ed50e8a634fe/267f7370-b98b-5b2d-8719-46ecd8c64544" (reference "C47") (unit 1)))))
 (symbol
  (lib_id "Device:R")
  (at 95.25 105.41 270)
  (unit 1)
  (body_style 1)
  (exclude_from_sim no)
  (in_bom yes)
  (on_board yes)
  (dnp no)
  (property
   "Reference"
   "R43" (at 95.25 102.87 90) (effects (font (size 1.27 1.27))))
  (property
   "Value"
   "18k7 0.1%" (at 95.25 107.95 90) (effects (font (size 1.27 1.27))))
  (property
   "Footprint"
   "Resistor_SMD:R_0805_2012Metric" (at 95.25 105.41 0) (effects (font (size 1.27 1.27)) (justify left) (hide yes)))
  (property
   "Datasheet"
   "" (at 95.25 105.41 0) (effects (font (size 1.27 1.27)) (justify left) (hide yes)))
  (pin
   "1")
  (pin
   "2")
  (instances (project
    "five-way-RA" (path
    "/6f112fe4-0d73-59e0-afd1-ed50e8a634fe/267f7370-b98b-5b2d-8719-46ecd8c64544" (reference "R43") (unit 1)))))
 (wire
  (pts (xy 127 105.41) (xy 121.92 105.41))
  (stroke (width 0) (type default)))
 (wire
  (pts (xy 121.92 105.41) (xy 121.92 107.95))
  (stroke (width 0) (type default)))
 (wire
  (pts (xy 121.92 105.41) (xy 111.76 105.41))
  (stroke (width 0) (type default)))
 (wire
  (pts (xy 104.14 105.41) (xy 99.06 105.41))
  (stroke (width 0) (type default)))
 (junction
  (at 121.92 105.41)
  (diameter 0)
  (color 0 0 0 0))
 (wire
  (pts (xy 88.9 105.41) (xy 91.44 105.41))
  (stroke (width 0) (type default)))
 (symbol
  (lib_id "power:GND")
  (at 88.9 105.41 0)
  (unit 1)
  (body_style 1)
  (exclude_from_sim no)
  (in_bom yes)
  (on_board yes)
  (dnp no)
  (property
   "Reference"
   "#PWR007" (at 88.9 105.41 0) (effects (font (size 1.27 1.27)) (justify left) (hide yes)))
  (property
   "Value"
   "AGND" (at 88.9 110.49 0) (effects (font (size 1.27 1.27))))
  (property
   "Footprint"
   "" (at 88.9 105.41 0) (effects (font (size 1.27 1.27)) (justify left) (hide yes)))
  (property
   "Datasheet"
   "" (at 88.9 105.41 0) (effects (font (size 1.27 1.27)) (justify left) (hide yes)))
  (pin
   "1")
  (instances (project
    "five-way-RA" (path
    "/6f112fe4-0d73-59e0-afd1-ed50e8a634fe/267f7370-b98b-5b2d-8719-46ecd8c64544" (reference "#PWR007") (unit 1)))))
 (wire
  (pts (xy 123.19 105.41) (xy 123.19 86.36))
  (stroke (width 0) (type default)))
 (wire
  (pts (xy 123.19 86.36) (xy 170.18 86.36))
  (stroke (width 0) (type default)))
 (wire
  (pts (xy 170.18 86.36) (xy 170.18 93.98))
  (stroke (width 0) (type default)))
 (wire
  (pts (xy 22.86 105.41) (xy 22.86 86.36))
  (stroke (width 0) (type default)))
 (wire
  (pts (xy 22.86 86.36) (xy 53.34 86.36))
  (stroke (width 0) (type default)))
 (wire
  (pts (xy 53.34 86.36) (xy 53.34 93.98))
  (stroke (width 0) (type default)))
 (wire
  (pts (xy 53.34 86.36) (xy 53.34 60.96))
  (stroke (width 0) (type default)))
 (wire
  (pts (xy 53.34 60.96) (xy 271.78 60.96))
  (stroke (width 0) (type default)))
 (wire
  (pts (xy 271.78 60.96) (xy 271.78 52.07))
  (stroke (width 0) (type default)))
 (wire
  (pts (xy 139.7 43.18) (xy 139.7 48.26))
  (stroke (width 0) (type default)))
 (wire
  (pts (xy 139.7 48.26) (xy 157.48 48.26))
  (stroke (width 0) (type default)))
 (wire
  (pts (xy 157.48 48.26) (xy 157.48 40.64))
  (stroke (width 0) (type default)))
 (wire
  (pts (xy 157.48 40.64) (xy 154.94 40.64))
  (stroke (width 0) (type default)))
 (wire
  (pts (xy 215.9 50.8) (xy 236.22 50.8))
  (stroke (width 0) (type default)))
 (wire
  (pts (xy 236.22 50.8) (xy 236.22 43.18))
  (stroke (width 0) (type default)))
 (wire
  (pts (xy 236.22 43.18) (xy 233.68 43.18))
  (stroke (width 0) (type default)))
 (wire
  (pts (xy 312.42 40.64) (xy 314.96 40.64))
  (stroke (width 0) (type default)))
 (wire
  (pts (xy 314.96 40.64) (xy 314.96 62.23))
  (stroke (width 0) (type default)))
 (wire
  (pts (xy 314.96 62.23) (xy 289.56 62.23))
  (stroke (width 0) (type default)))
 (wire
  (pts (xy 104.14 105.41) (xy 104.14 115.57))
  (stroke (width 0) (type default)))
 (wire
  (pts (xy 104.14 115.57) (xy 121.92 115.57))
  (stroke (width 0) (type default)))
 (wire
  (pts (xy 121.92 115.57) (xy 152.4 115.57))
  (stroke (width 0) (type default)))
 (wire
  (pts (xy 152.4 115.57) (xy 152.4 104.14))
  (stroke (width 0) (type default)))
 (junction
  (at 121.92 115.57)
  (diameter 0)
  (color 0 0 0 0))
 (junction
  (at 104.14 105.41)
  (diameter 0)
  (color 0 0 0 0))
 (junction
  (at 215.9 50.8)
  (diameter 0)
  (color 0 0 0 0))
 (junction
  (at 53.34 86.36)
  (diameter 0)
  (color 0 0 0 0))
 (junction
  (at 123.19 105.41)
  (diameter 0)
  (color 0 0 0 0))
 (global_label
  "NAP5"
  (shape passive)
  (at 25.4 48.26 180)
  (fields_autoplaced yes)
  (effects (font (size 1 1)) (justify right)))
 (global_label
  "KICK"
  (shape passive)
  (at 43.18 40.64 0)
  (fields_autoplaced yes)
  (effects (font (size 1 1)) (justify left)))
 (global_label
  "BPP1"
  (shape passive)
  (at 99.06 40.64 0)
  (fields_autoplaced yes)
  (effects (font (size 1 1)) (justify left)))
 (global_label
  "NMP1"
  (shape passive)
  (at 81.28 48.26 180)
  (fields_autoplaced yes)
  (effects (font (size 1 1)) (justify right)))
 (global_label
  "R2"
  (shape passive)
  (at 154.94 40.64 0)
  (fields_autoplaced yes)
  (effects (font (size 1 1)) (justify left)))
 (global_label
  "BH2"
  (shape passive)
  (at 139.7 38.1 180)
  (fields_autoplaced yes)
  (effects (font (size 1 1)) (justify right)))
 (global_label
  "AH3b"
  (shape passive)
  (at 187.96 40.64 180)
  (fields_autoplaced yes)
  (effects (font (size 1 1)) (justify right)))
 (global_label
  "R3B"
  (shape passive)
  (at 215.9 58.42 180)
  (fields_autoplaced yes)
  (effects (font (size 1 1)) (justify right)))
 (global_label
  "MID"
  (shape passive)
  (at 289.56 62.23 270)
  (fields_autoplaced yes)
  (effects (font (size 1 1)) (justify right)))
 (global_label
  "NAP6"
  (shape passive)
  (at 35.56 96.52 180)
  (fields_autoplaced yes)
  (effects (font (size 1 1)) (justify right)))
 (global_label
  "BPP3"
  (shape passive)
  (at 147.32 93.98 0)
  (fields_autoplaced yes)
  (effects (font (size 1 1)) (justify left)))
 (global_label
  "N1P3"
  (shape passive)
  (at 152.4 104.14 270)
  (fields_autoplaced yes)
  (effects (font (size 1 1)) (justify right))))
